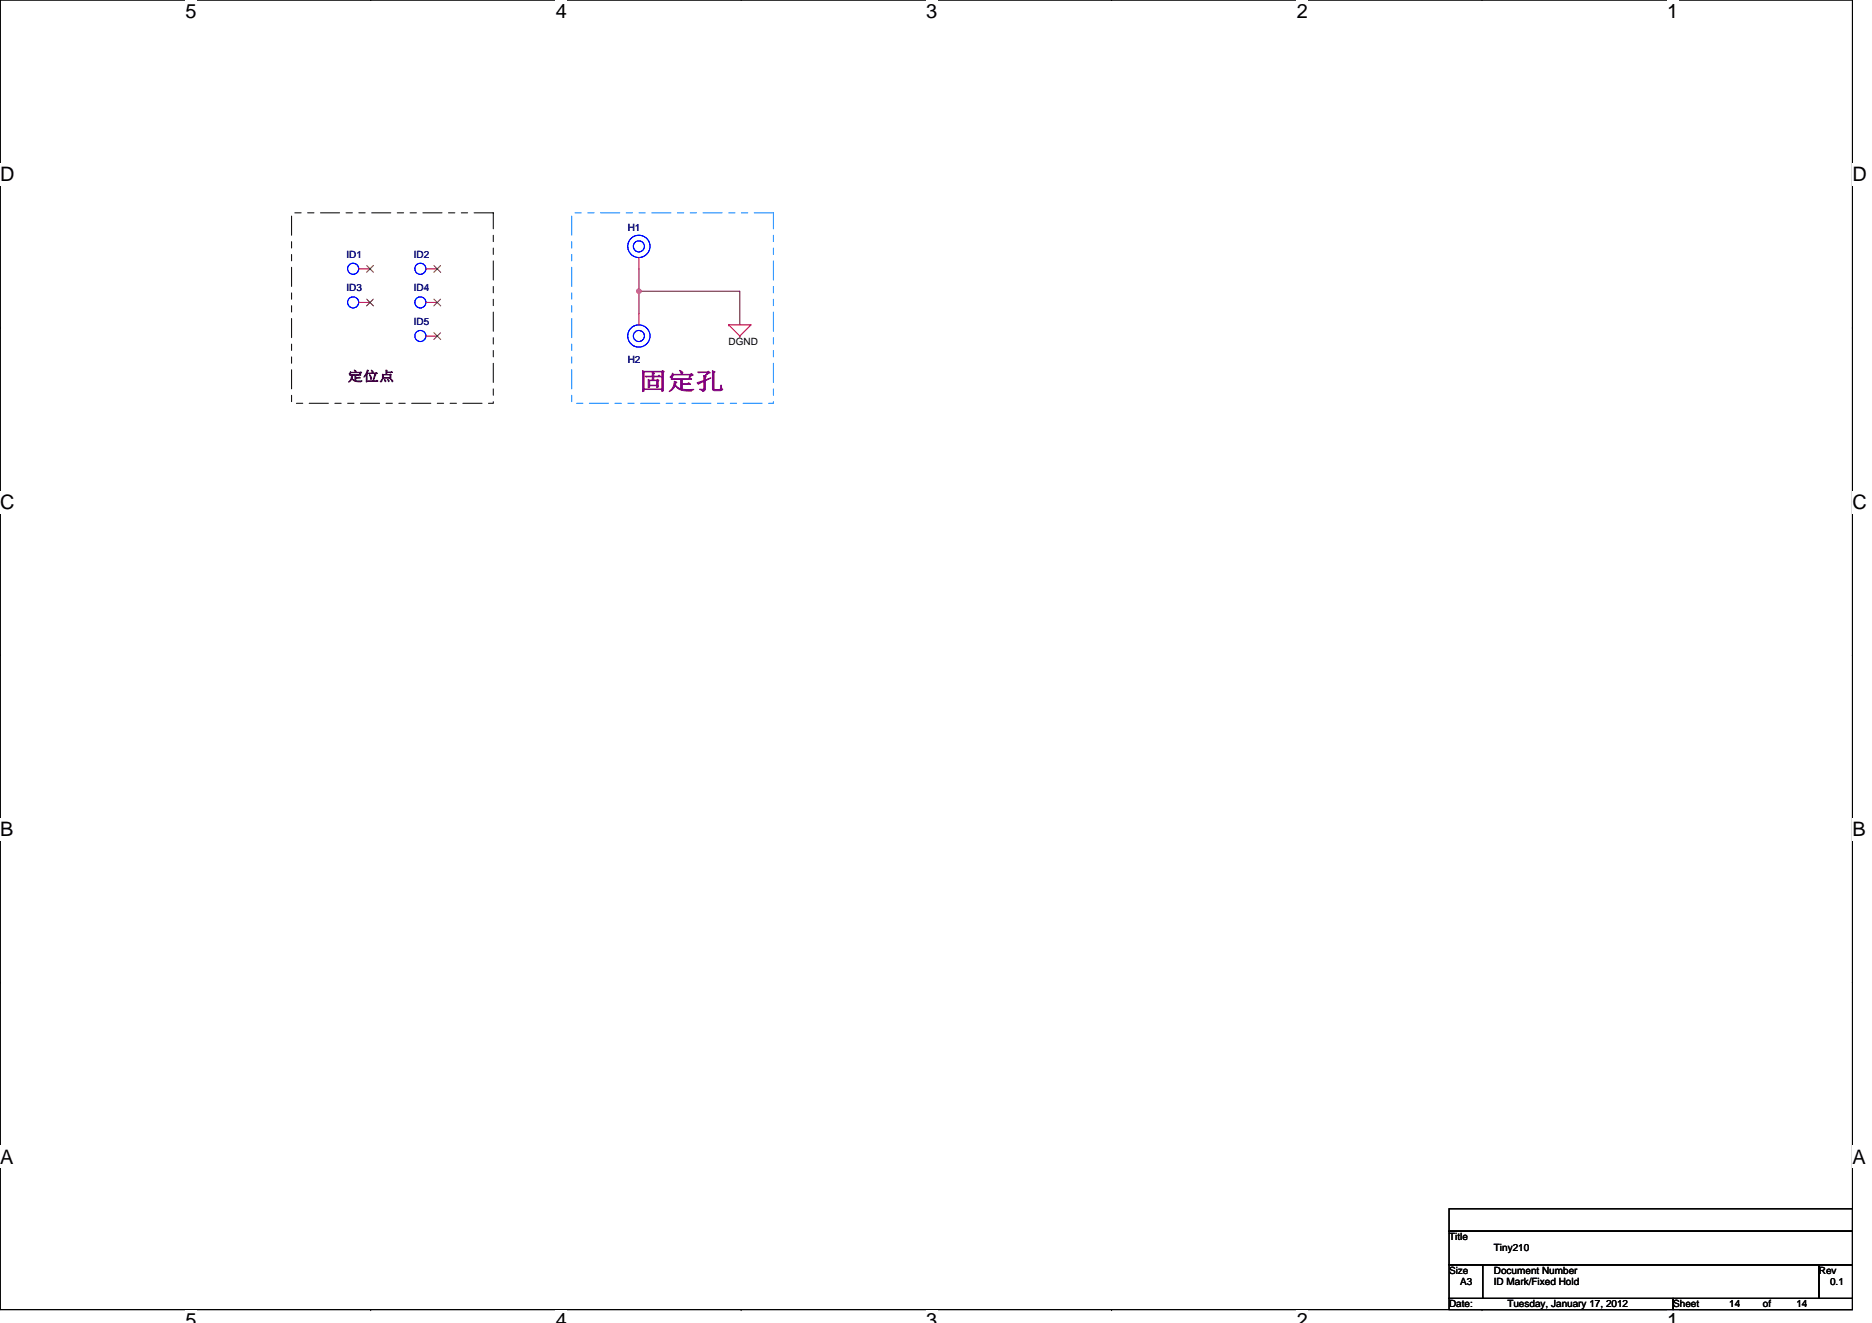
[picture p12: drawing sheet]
<svg xmlns="http://www.w3.org/2000/svg" width="297mm" height="210mm" viewBox="0 0 297 210" stroke-linecap="round" stroke-linejoin="round" font-family="sans-serif">
<path d="M0 0h293.9v207.9h-293.9z" fill="none" stroke="#000" stroke-width=".17"/>
<g fill="#fff">
<path d="M29.4 0h1.8v3.5h-1.8z"/>
<path d="M29.4 207.9h1.8v2h-1.8z"/>
</g>
<path d="M58.8 0h.1M58.8 207.9h.1" fill="none" stroke="#000" stroke-width=".17"/>
<g fill="#fff">
<path d="M88.2 0h1.8v3.5h-1.8z"/>
<path d="M88.2 207.9h1.8v2h-1.8z"/>
</g>
<path d="M117.6 0h.1M117.6 207.9h.1" fill="none" stroke="#000" stroke-width=".17"/>
<g fill="#fff">
<path d="M147 0h1.7v3.5h-1.7z"/>
<path d="M147 207.9h1.7v2h-1.7z"/>
</g>
<path d="M176.4 0h.1M176.4 207.9h.1" fill="none" stroke="#000" stroke-width=".17"/>
<g fill="#fff">
<path d="M205.8 0h1.7v3.5h-1.7z"/>
<path d="M205.8 207.9h1.7v2h-1.7z"/>
</g>
<path d="M235.2 0h.1M235.2 207.9h.1" fill="none" stroke="#000" stroke-width=".17"/>
<g fill="#fff">
<path d="M264.5 0h1.8v3.5h-1.8z"/>
<path d="M264.5 207.9h1.8v2h-1.8z"/>
<path d="M0 26h2.3v3.5h-2.3z"/>
<path d="M293.9 26h2.3v3.5h-2.3z"/>
<path d="M0 77.9h2.3v3.5h-2.3z"/>
<path d="M293.9 77.9h2.3v3.5h-2.3z"/>
</g>
<path d="M0 52h.1M293.9 52h.1" fill="none" stroke="#000" stroke-width=".17"/>
<g fill="#fff">
<path d="M0 129.9h2.1v3.5h-2.1z"/>
<path d="M293.9 129.9h2.1v3.5h-2.1z"/>
</g>
<path d="M0 103.9h.1M293.9 103.9h.1" fill="none" stroke="#000" stroke-width=".17"/>
<g fill="#fff">
<path d="M0 181.9h2.2v3.5h-2.2z"/>
<path d="M293.9 181.9h2.2v3.5h-2.2z"/>
</g>
<path d="M0 155.9h.1M293.9 155.9h.1M229.9 191.9h64v3.5h-64zM229.9 195.4h64v5.3h-64zM229.9 200.7h5.4v5.4h-5.4zM229.9 206.1h35.6v1.8h-35.6zM235.3 200.7h53.3v5.4h-53.3zM265.5 206.1h28.4v1.8h-28.4zM288.6 200.7h5.3v5.4h-5.3z" fill="none" stroke="#000" stroke-width=".17"/>
<path d="M101.4 46.2h.1M101.4 46.2h16v5.4M101.4 42.7v3.5M101.4 46.2v3.6" fill="none" stroke="#800040" stroke-width=".17"/>
<circle cx="101.4" cy="46.2" r=".35" fill="#f0f" stroke="#f0f" stroke-width=".17"/>
<path d="M56.9 48h1.8M56.9 42.7h1.8M67.6 48h1.8M67.6 53.3h1.8M67.6 42.7h1.8M101.4 40.9v1.8M101.4 49.8v1.8M115.6 51.6h3.6l-1.8 1.7M115.6 51.6h.1M115.6 51.6l1.8 1.7M117.4 53.3h.1" fill="none" stroke="#f00" stroke-width=".17"/>
<path d="M46.3 33.8h32v30.2h-32z" fill="none" stroke="#000" stroke-width=".16" stroke-dasharray="3 1 1 1 1 1"/>
<path d="M90.7 33.8h32v30.2h-32z" fill="none" stroke="#0080ff" stroke-width=".16" stroke-dasharray="3 1 1 1 1 1"/>
<g fill="none" stroke="#00f" stroke-width=".17">
<circle cx="101.4" cy="39.1" r="1.77"/>
<circle cx="101.4" cy="39.1" r=".88"/>
<circle cx="56" cy="42.7" r=".88"/>
<circle cx="56" cy="48" r=".88"/>
<circle cx="66.7" cy="53.3" r=".88"/>
<circle cx="66.7" cy="42.7" r=".88"/>
<circle cx="66.7" cy="48" r=".88"/>
<circle cx="101.4" cy="53.3" r="1.77"/>
<circle cx="101.4" cy="53.3" r=".88"/>
</g>
<path d="M58.2 47.5l1.1 1.1M58.2 42.1l1.1 1.1M59.2 47.5l-1 1.1M59.2 42.1l-1 1.1M68.9 47.5l1 1.1M68.9 52.8l1 1.1M68.9 42.1l1 1.1M69.9 47.5l-1.1 1.1M69.9 52.8l-1.1 1.1M69.9 42.1l-1.1 1.1" fill="none" stroke="#804000" stroke-width=".16"/>
<text font-size="3.7" fill="#800080" x="101.4" y="61.8">固定孔</text>
<g font-size="3.2">
<text x="29.4" y="2.8">5</text>
<text x="88.2" y="2.8">4</text>
<text x="147" y="2.8">3</text>
<text x="205.8" y="2.8">2</text>
<text x="264.5" y="2.8">1</text>
<text x="0" y="28.8">D</text>
<text x="293.9" y="28.8">D</text>
<text x="0" y="80.8">C</text>
<text x="293.9" y="80.8">C</text>
<text x="0" y="132.7">B</text>
<text x="293.9" y="132.7">B</text>
<text x="0" y="184.7">A</text>
<text x="293.9" y="184.7">A</text>
<text x="29.4" y="210.7">5</text>
<text x="88.2" y="210.7">4</text>
<text x="147" y="210.7">3</text>
<text x="205.8" y="210.7">2</text>
<text x="264.5" y="210.7">1</text>
</g>
<text font-size="2.1" fill="#400040" x="55.2" y="60.5">定位点</text>
<g font-size="1.6" fill="#000080">
<text x="55" y="40.9">ID1</text>
<text x="65.7" y="40.9">ID2</text>
<text x="99.6" y="36.6">H1</text>
<text x="55" y="46.2">ID3</text>
<text x="65.7" y="46.2">ID4</text>
<text x="65.7" y="51.6">ID5</text>
<text x="99.6" y="57.6">H2</text>
</g>
<g font-size="1.6">
<text x="115.6" y="54.8">DGND</text>
<text x="229.9" y="196.8">Title</text>
<text x="229.9" y="202.2">Size</text>
<text x="231.7" y="203.9">A3</text>
<text x="237" y="202.2">Document Number</text>
<text x="237" y="203.9">ID Mark/Fixed Hold</text>
<text x="237" y="198.6">Tiny210</text>
<text x="288.6" y="202.2">Rev</text>
<text x="290.4" y="203.9">0.1</text>
<text x="229.9" y="207.5">Date:</text>
<text x="239.2" y="207.5">Tuesday, January 17, 2012</text>
<text x="265.5" y="207.5">Sheet</text>
<text x="274.4" y="207.5">14</text>
<text x="279.7" y="207.5">of</text>
<text x="285" y="207.5">14</text>
</g>
</svg>
